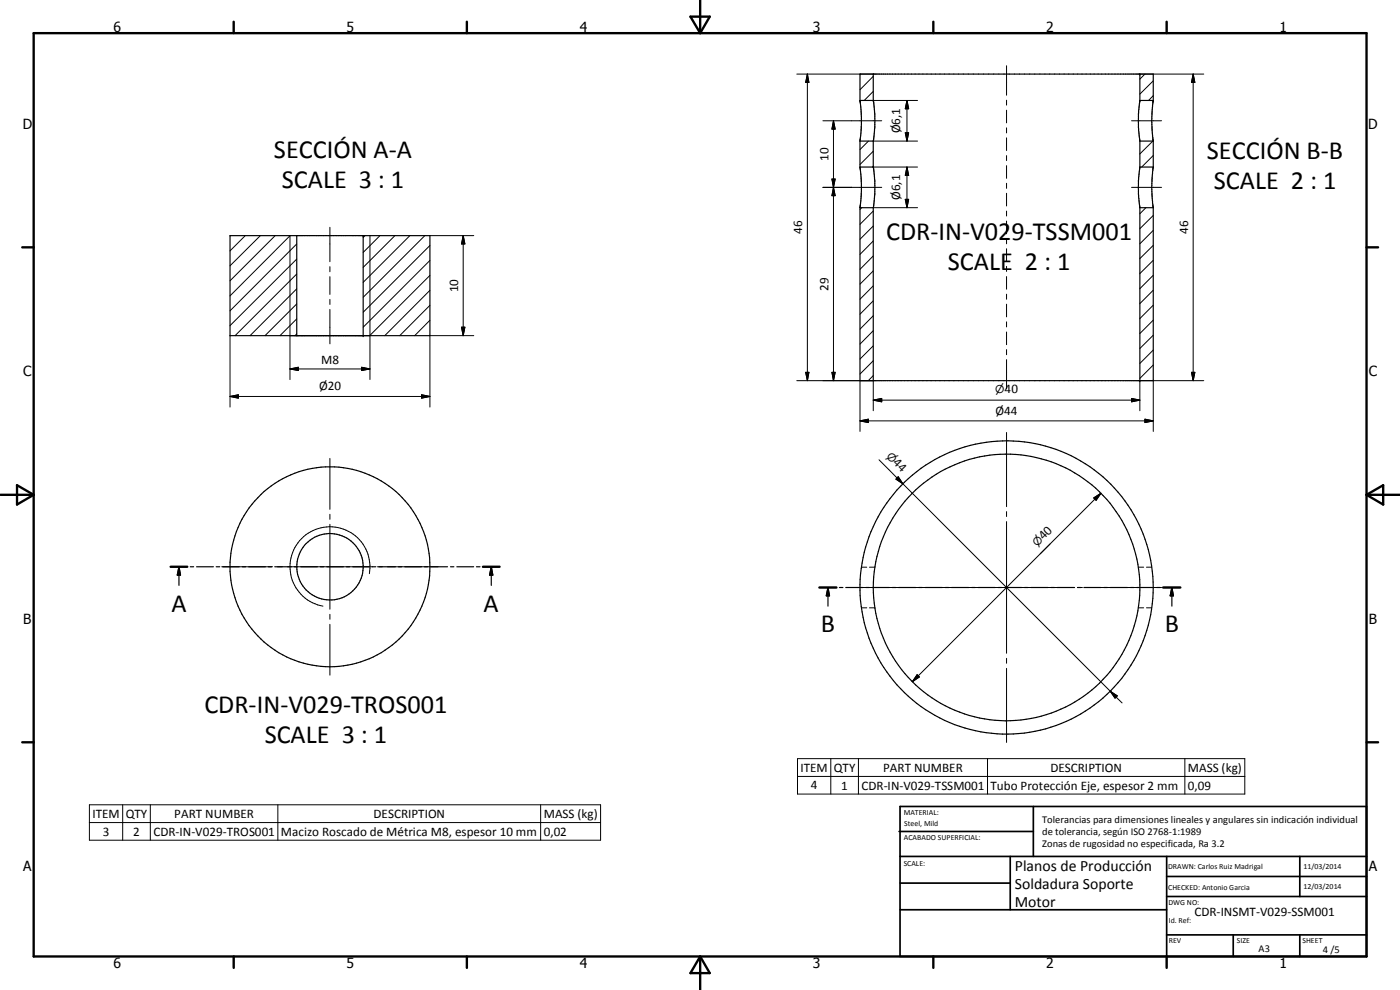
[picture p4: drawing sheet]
<svg xmlns="http://www.w3.org/2000/svg" width="420mm" height="297mm" viewBox="0 0 420 297" stroke-linecap="round" stroke-linejoin="round" font-family="sans-serif">
<g fill="none" stroke="#000" stroke-width=".35">
<path d="M258.1 22.2h88v8l-.2 2.1a44 44 0 0 0 .2 9.9v8l-.2 2.2a44 44 0 0 0 .2 9.8v52h-88v-52l.4-4.8v-3.5l-.4-3.7v-8l.4-4.8v-3.5l-.4-3.7zM258.1 30.1h4M262.1 22.2v7.9M262.1 30.1l.1 .8a36.2 36.2 0 0 1 .1 10l-.2 1.4M342.1 22.2l-.1 8.7a42.6 42.6 0 0 0-.1 10l.2 1.3-.1 8.4a42.1 42.1 0 0 0 0 10.7l.1 52.9M342.1 30.1h4M258.1 42.3h4M258.1 50.1h4M262.1 42.3l.1 8.3a42.1 42.1 0 0 1 0 10.7l-.1 1v51.9M342.1 42.3h4M342.1 50.1h4M69 70.7h60v30h-60z"/>
<path d="M89.1 70.7v30M109 70.7v30M258.1 62.3h4M342.1 62.3h4M51.2 170.1h5M53.7 170.1l.5 2.5h-1zM53.7 170.1v5.5M57.1 170.1h1M59 170.1h5M64.9 170.1h1M66.8 170.1h5M72.7 170.1h1"/>
<path d="M74.6 170.1h5.1M80.5 170.1h1.1M82.5 170.1h4.9M88.3 170.1h1.1M90.2 170.1h5.1M96.1 170.1h1.1M98.1 170.1h5M104 170.1h1M105.9 170.1h5M111.7 170.1h1.1M113.7 170.1h5M119.6 170.1h1"/>
<path d="M121.5 170.1h5M127.4 170.1h1M129.3 170.1h5M135.2 170.1h1M137.1 170.1h5M143 170.1h1M144.9 170.1h5M147.4 170.1l.5 2.5h-1zM147.4 170.1v5.5M245.9 176.3h5.1M248.5 176.3l.5 2.5h-1zM248.5 176.3v5.6"/>
<path d="M251.9 176.3h1.1M253.8 176.3h5.2M259.9 176.3h1M261.8 176.3h5.1M267.8 176.3h1M269.7 176.3h5.2M275.7 176.3h1.1M277.7 176.3h5.1M283.7 176.3h1M285.6 176.3h5.1M291.6 176.3h1M293.5 176.3h5.2"/>
<path d="M299.5 176.3h1.1M301.4 176.3h5.2M307.5 176.3h1M309.4 176.3h5.1M315.4 176.3h1.1M317.3 176.3h5.2M323.4 176.3h1M325.3 176.3h5.1M331.3 176.3h1M333.2 176.3h5.2M339.2 176.3h1.1M341.2 176.3h5.1"/>
<path d="M347.2 176.3h1M349.1 176.3h5.1M351.7 176.3l.5 2.5h-1zM351.7 176.3v5.6"/>
<circle cx="99" cy="170.1" r="30"/>
<circle cx="99" cy="170.1" r="10"/>
<circle cx="302.1" cy="176.3" r="40"/>
<circle cx="302.1" cy="176.3" r="44"/>
</g>
<g fill="none" stroke="#000" stroke-width=".3">
<path d="M302.1 19.7v8.9M239.1 22.2h23M242.3 22.2l.5 2.5h-1zM242.3 22.2v92M247 36.2h17.6M250.1 36.2l.5 2.5h-.9zM250.1 36.2v78M258.3 22.2l-.2 .2M262.1 27.4l-2.7 2.7M262.1 22.9l-4 4M262.1 30.1h13.3M271.7 39.8h1l-.5 2.5z"/>
<path d="M272.2 30.1l.5 2.5h-1zM272.2 30.1v12.2M302.1 30.1v1.4M302.1 33.1v3.8M302.1 38.4v1.5M339.6 36.2h9M342.1 22.2h19.2M343.6 22.2l-1.5 1.5M346.1 28.7l-1.4 1.4M346.1 24.3l-4 3.9M358.1 22.2l.5 2.5h-1zM358.1 22.2v92"/>
<path d="M247 56.2h17.6M249.7 53.7h.9l-.5 2.5zM250.1 56.2l.5 2.5h-.9zM260.6 42.3l-2.5 2.6M262.1 49.8l-.3 .3M262.1 45.4l-4 4M262.1 42.3h13.3M262.1 50.1h13.3M271.7 59.8h1l-.5 2.5zM272.2 50.1l.5 2.5h-1zM272.2 50.1v12.2M302.1 41.4v3.8"/>
<path d="M302.1 46.7v1.5M302.1 49.7v3.8M302.1 55v1.5M302.1 58v3.8M339.6 56.2h9M346 42.3l-3.9 3.9M346.1 46.7l-3.5 3.4M69.1 70.7l-.1 .1M73.6 70.7l-4.6 4.6M78.1 70.7l-9.1 9.1M82.6 70.7l-13.6 13.5M89.1 77.7l-20.1 20"/>
<path d="M89.1 73.2l-20.1 20.1M99 68.2v10.3M109.5 70.7l-.5 .5M111 70.7v43.2M114 70.7l-5 5M118.5 70.7l-9.5 9.5M123 70.7l-14 14M127.5 70.7l-18.5 18.5M129 78.1l-20 20.1M129 73.7l-20 20M129 70.7h13.2M139 70.7l.5 2.5h-1z"/>
<path d="M139 70.7v30M258.6 62.3l-.5 .6M262.1 76.8l-4 4M262.1 72.3l-4 4M262.1 67.8l-4 4M262.1 63.3l-4 4M262.1 62.3h13.3M302.1 63.3v1.5M302.1 66.3v3.8M302.1 71.6v1.6M302.1 74.6v3.8M302.1 79.9v1.5"/>
<path d="M343.9 62.3l-1.8 1.8M346.1 78.1l-4 4M346.1 73.6l-4 4M346.1 69.1l-4 4.1M346.1 64.6l-4 4M69 88.8l18-18.1v43.2M89.1 95.7l-5.1 5M89.1 91.2l-9.6 9.5M89.1 86.7l-14.1 14M89.1 82.2l-18.5 18.5M99 80v1.5M99 83v5.3"/>
<path d="M99 89.8v1.6M99 92.8v10.4M129 96.1l-4.6 4.6M129 91.6l-9 9.1M129 87.1l-13.5 13.6M129 82.6l-18.1 18.1M138.5 98.2h1l-.5 2.5zM262.1 99.2l-4 4.1M262.1 94.7l-4 4.1M262.1 90.3l-4 4M262.1 85.8l-4 4M262.1 81.3l-4 4"/>
<path d="M302.1 83v3.8M302.1 88.3v1.5M302.1 91.3v3.8M302.1 96.6v1.5M302.1 99.6v3.8M346.1 96.1l-4 4M346.1 91.6l-4 4M346.1 87.1l-4 4M346.1 82.6l-4 4M69 119l2.5-.6v1.1zM69 119h60M69 100.7v21.4"/>
<path d="M87 110.7l2.5-.5v1zM87 110.7h24M89.1 100.2l-.6 .5M108.5 110.2l2.5 .5-2.5 .5zM126.5 118.4l2.5 .6-2.5 .5zM129 100.6l-.1 .1M142.2 100.7h-13.2v21.4M239.1 114.2h23v9M241.8 111.7h1l-.5 2.5zM249.7 111.7h.9l-.5 2.5zM258.1 114.2v15.3M262.1 103.8l-4 3.9"/>
<path d="M262.1 112.7l-1.5 1.5M262.1 108.2l-4 4M302.1 104.9v1.5M302.1 107.9v8.8M339.6 119.5l2.5 .6-2.5 .5zM346.1 114l-.2 .2M346.1 109.5l-4 4M346.1 105l-4 4.1M346.1 100.6l-4 4M346.1 114.2v15.3M357.6 111.7h1l-.5 2.5zM361.3 114.2h-19.2v9"/>
<path d="M99 137.5v15.3M258.1 126.3l2.5-.5v1zM258.1 126.3h88M262.1 120.1l2.5-.6v1.1zM262.1 120.1h80M263.8 138l7.2 7.2M302.1 129.8v22.2M343.6 125.8l2.5 .5-2.5 .5zM99 154.3v1.5M99 157.3v25.5M269.6 143l1.4 2.2-2.1-1.4zM271 145.2l62.2 62.2"/>
<path d="M302.1 153.5v1.5M302.1 156.5v39.5M328.2 149.4l2.2-1.4-1.4 2.1zM330.4 148l-56.6 56.6M66.5 170.1h15.3M83.3 170.1h1.5M86.3 170.1h25.5M110.9 172.1a12 12 0 0 0-9.8-13.9 12 12 0 0 0-13.9 9.7 12 12 0 0 0 9.7 14M113.3 170.1h1.5M116.3 170.1h15.2M255.6 176.3h22.2M258.5 170.2h1.6"/>
<path d="M260.9 170.2h1.7M279.3 176.3h1.5M282.4 176.3h39.4M323.4 176.3h1.5M326.3 176.3h22.3M341.6 170.2h1.6M344.1 170.2h1.5M99 184.3v1.5M99 187.3v15.3M258.5 182.4h1.6M260.9 182.4h1.7M302.1 197.5v1.5"/>
<path d="M341.6 182.4h1.6M344.1 182.4h1.5M275.2 202.4l.7 .7-2.1 1.5zM302.1 200.5v22.3M333.2 207.4l2.1 1.4-.7 .7zM333.2 207.4l3.6 3.5M239.3 227.6h134.3v10.7h-134.3zM239.3 233h134.3M249.3 227.6v10.7M257.6 227.6v10.7M296.4 227.6v10.7M355.6 227.6v10.7"/>
<path d="M26.8 241.5h153.4v10.6h-153.4zM26.8 246.8h153.4M36.8 241.5v10.6M45.1 241.5v10.6M83.4 241.5v10.6M162.3 241.5v10.6"/>
</g>
<g fill="#000">
<circle cx="258.1" cy="30.1" r=".18"/>
<circle cx="262.1" cy="30.1" r=".18"/>
<circle cx="342.1" cy="30.1" r=".18"/>
<circle cx="342.1" cy="22.2" r=".18"/>
<circle cx="346.1" cy="30.1" r=".18"/>
<circle cx="109" cy="70.7" r=".18"/>
<circle cx="109" cy="100.7" r=".18"/>
<circle cx="342.1" cy="114.2" r=".18"/>
</g>
<g fill="none" stroke="#000" stroke-width=".71">
<path d="M10.1 9.9h400v277.1h-400zM70.1 6.5v3.4M140.1 6.5v3.4M207.2 5h5.8l-2.9 4.9zM210.1 0v9.9M280.1 6.5v3.4M350.1 6.5v3.4M6.7 74.2h3.4M410.1 74.2h3.5M.1 148.5h10M5.1 145.6l5 2.9-5 2.9zM410.1 148.5h10"/>
<path d="M410.1 148.5l5-2.9v5.8zM51.2 170.1h5M144.9 170.1h5M245.9 176.3h5.1M349.1 176.3h5.1M6.7 222.7h3.4M410.1 222.7h3.5M70.1 287v3.4M140.1 287v3.4M210.1 287v10M210.1 287l2.9 5h-5.8zM280.1 287v3.4"/>
<path d="M350.1 287v3.4"/>
</g>
<g fill="none" stroke="#000" stroke-width=".51">
<path d="M269.8 249.5h40.3M270.1 242h140v45h-140zM270.1 257h140M303.2 257v16M310.1 242v15M350.1 257v30M390.1 257v12M270.1 265h33.1M270.1 273h80M350.1 269h60M350.1 263h60M350.1 280.5h60"/>
<path d="M370.1 280.5v6.5M390.1 280.5v6.5"/>
</g>
<g fill="#000">
<path d="M242.3 22.2l.5 2.5h-1zM250.1 36.2l.5 2.5h-.9zM271.7 39.8h1l-.5 2.5zM272.2 30.1l.5 2.5h-1zM358.1 22.2l.5 2.5h-1zM249.7 53.7h.9l-.5 2.5zM250.1 56.2l.5 2.5h-.9zM271.7 59.8h1l-.5 2.5zM272.2 50.1l.5 2.5h-1zM139 70.7l.5 2.5h-1zM138.5 98.2h1l-.5 2.5zM69 119l2.5-.6v1.1z"/>
<path d="M87 110.7l2.5-.5v1zM108.5 110.2l2.5 .5-2.5 .5zM126.5 118.4l2.5 .6-2.5 .5zM241.8 111.7h1l-.5 2.5zM249.7 111.7h.9l-.5 2.5zM262.1 120.1l2.5-.6v1.1zM357.6 111.7h1l-.5 2.5zM258.1 126.3l2.5-.5v1zM339.6 119.5l2.5 .6-2.5 .5zM343.6 125.8l2.5 .5-2.5 .5zM269.6 143l1.4 2.2-2.1-1.4zM328.2 149.4l2.2-1.4-1.4 2.1z"/>
<path d="M53.7 170.1l.5 2.5h-1zM147.4 170.1l.5 2.5h-1zM248.5 176.3l.5 2.5h-1zM351.7 176.3l.5 2.5h-1zM275.2 202.4l.7 .7-2.1 1.5zM333.2 207.4l2.1 1.4-.7 .7z"/>
</g>
<g font-size="7.9">
<text x="82.2" y="47.5">SECCIÓN A-A</text>
<text x="362.2" y="47.6">SECCIÓN B-B</text>
<text x="84.6" y="56.5">SCALE 3 : 1</text>
<text x="364.3" y="56.6">SCALE 2 : 1</text>
<text x="265.9" y="71.9">CDR-IN-V029-TSSM001</text>
<text x="284.5" y="80.9">SCALE 2 : 1</text>
<text x="51.4" y="183.6">A</text>
<text x="145.2" y="183.6">A</text>
<text x="246.3" y="189.7">B</text>
<text x="349.5" y="189.7">B</text>
<text x="61.3" y="214">CDR-IN-V029-TROS001</text>
<text x="79.4" y="223">SCALE 3 : 1</text>
</g>
<g font-size="4.7">
<text x="304.6" y="261.2">Planos de Producción</text>
<text x="304.6" y="266.6">Soldadura Soporte</text>
<text x="304.6" y="272">Motor</text>
</g>
<g font-size="4.2">
<text x="34" y="9.6">6</text>
<text x="104" y="9.6">5</text>
<text x="174" y="9.6">4</text>
<text x="244" y="9.6">3</text>
<text x="314" y="9.6">2</text>
<text x="384" y="9.6">1</text>
<text x="6.8" y="38.7">D</text>
<text x="410.6" y="38.7">D</text>
<text x="7" y="112.9">C</text>
<text x="410.8" y="112.9">C</text>
<text x="7" y="187.1">B</text>
<text x="410.8" y="187.1">B</text>
<text x="7" y="261.4">A</text>
<text x="410.8" y="261.4">A</text>
<text x="34" y="290.4">6</text>
<text x="104" y="290.4">5</text>
<text x="174" y="290.4">4</text>
<text x="244" y="290.4">3</text>
<text x="314" y="290.4">2</text>
<text x="384" y="290.4">1</text>
</g>
<g font-size="3.9">
<text x="270.1" y="40" transform="rotate(-90 270.1 40)">Ø6,1</text>
<text x="248.6" y="48.3" transform="rotate(-90 248.6 48.3)">10</text>
<text x="270.1" y="60" transform="rotate(-90 270.1 60)">Ø6,1</text>
<text x="240.7" y="70.3" transform="rotate(-90 240.7 70.3)">46</text>
<text x="356.6" y="70.3" transform="rotate(-90 356.6 70.3)">46</text>
<text x="137.5" y="87.7" transform="rotate(-90 137.5 87.7)">10</text>
<text x="248.6" y="87.2" transform="rotate(-90 248.6 87.2)">29</text>
<text x="96.4" y="109.2">M8</text>
<text x="95.7" y="117">Ø20</text>
<text x="301.5" y="117.9">40</text>
<text x="298.8" y="124.4">Ø44</text>
<text x="267.8" y="139" transform="rotate(45 267.8 139)">44</text>
<text x="313.2" y="162.1" transform="rotate(-45 313.2 162.1)">40</text>
<text x="240.2" y="231.6">ITEM</text>
<text x="250.3" y="231.6">QTY</text>
<text x="265" y="231.6">PART NUMBER</text>
<text x="315.2" y="231.6">DESCRIPTION</text>
<text x="356.5" y="231.7">MASS (kg)</text>
<text x="243.3" y="236.9">4</text>
<text x="252.5" y="236.9">1</text>
<text x="258.5" y="236.9">CDR-IN-V029-TSSM001</text>
<text x="297.3" y="237">Tubo Protección Eje, espesor 2 mm</text>
<text x="356.5" y="236.9">0,09</text>
<text x="27.8" y="245.4">ITEM</text>
<text x="37.7" y="245.4">QTY</text>
<text x="52.3" y="245.4">PART NUMBER</text>
<text x="112.1" y="245.4">DESCRIPTION</text>
<text x="163.2" y="245.5">MASS (kg)</text>
<text x="30.8" y="250.7">3</text>
<text x="40" y="250.7">2</text>
<text x="46" y="250.7">CDR-IN-V029-TROS001</text>
<text x="84.3" y="250.8">Macizo Roscado de Métrica M8, espesor 10 mm</text>
<text x="163.2" y="250.7">0,02</text>
<text x="358.5" y="275">CDR-INSMT-V029-SSM001</text>
</g>
<g font-size="3.3">
<text x="298.7" y="117.9">n</text>
<text x="265.9" y="137" transform="rotate(45 265.9 137)">n</text>
<text x="311.2" y="164.1" transform="rotate(-45 311.2 164.1)">n</text>
</g>
<g font-size="3.1">
<text x="312.7" y="246.8">Tolerancias para dimensiones lineales y angulares sin indicación individual</text>
<text x="312.7" y="250.4">de tolerancia, según ISO 2768-1:1989</text>
<text x="312.7" y="254">Zonas de rugosidad no especificada, Ra 3.2</text>
<text x="377.7" y="285.6">A3</text>
<text x="397" y="285.9">4 /5</text>
</g>
<g font-size="2.4">
<text x="271.2" y="244.4">MATERIAL:</text>
<text x="271.3" y="252">ACABADO SUPERFICIAL:</text>
<text x="271.4" y="247.9">Steel, Mild</text>
<text x="271.2" y="259.7">SCALE:</text>
<text x="350.6" y="260.8">DRAWN: Carlos Ruiz Madrigal</text>
<text x="391.2" y="260.6">11/03/2014</text>
<text x="350.6" y="267">CHECKED: Antonio Garcia</text>
<text x="391.2" y="266.7">12/03/2014</text>
<text x="350.6" y="271.4">DWG NO:</text>
<text x="350.8" y="276.9">Id. Ref:</text>
<text x="350.8" y="282.8">REV</text>
<text x="371.2" y="282.9">SIZE</text>
<text x="390.9" y="282.9">SHEET</text>
</g>
</svg>
